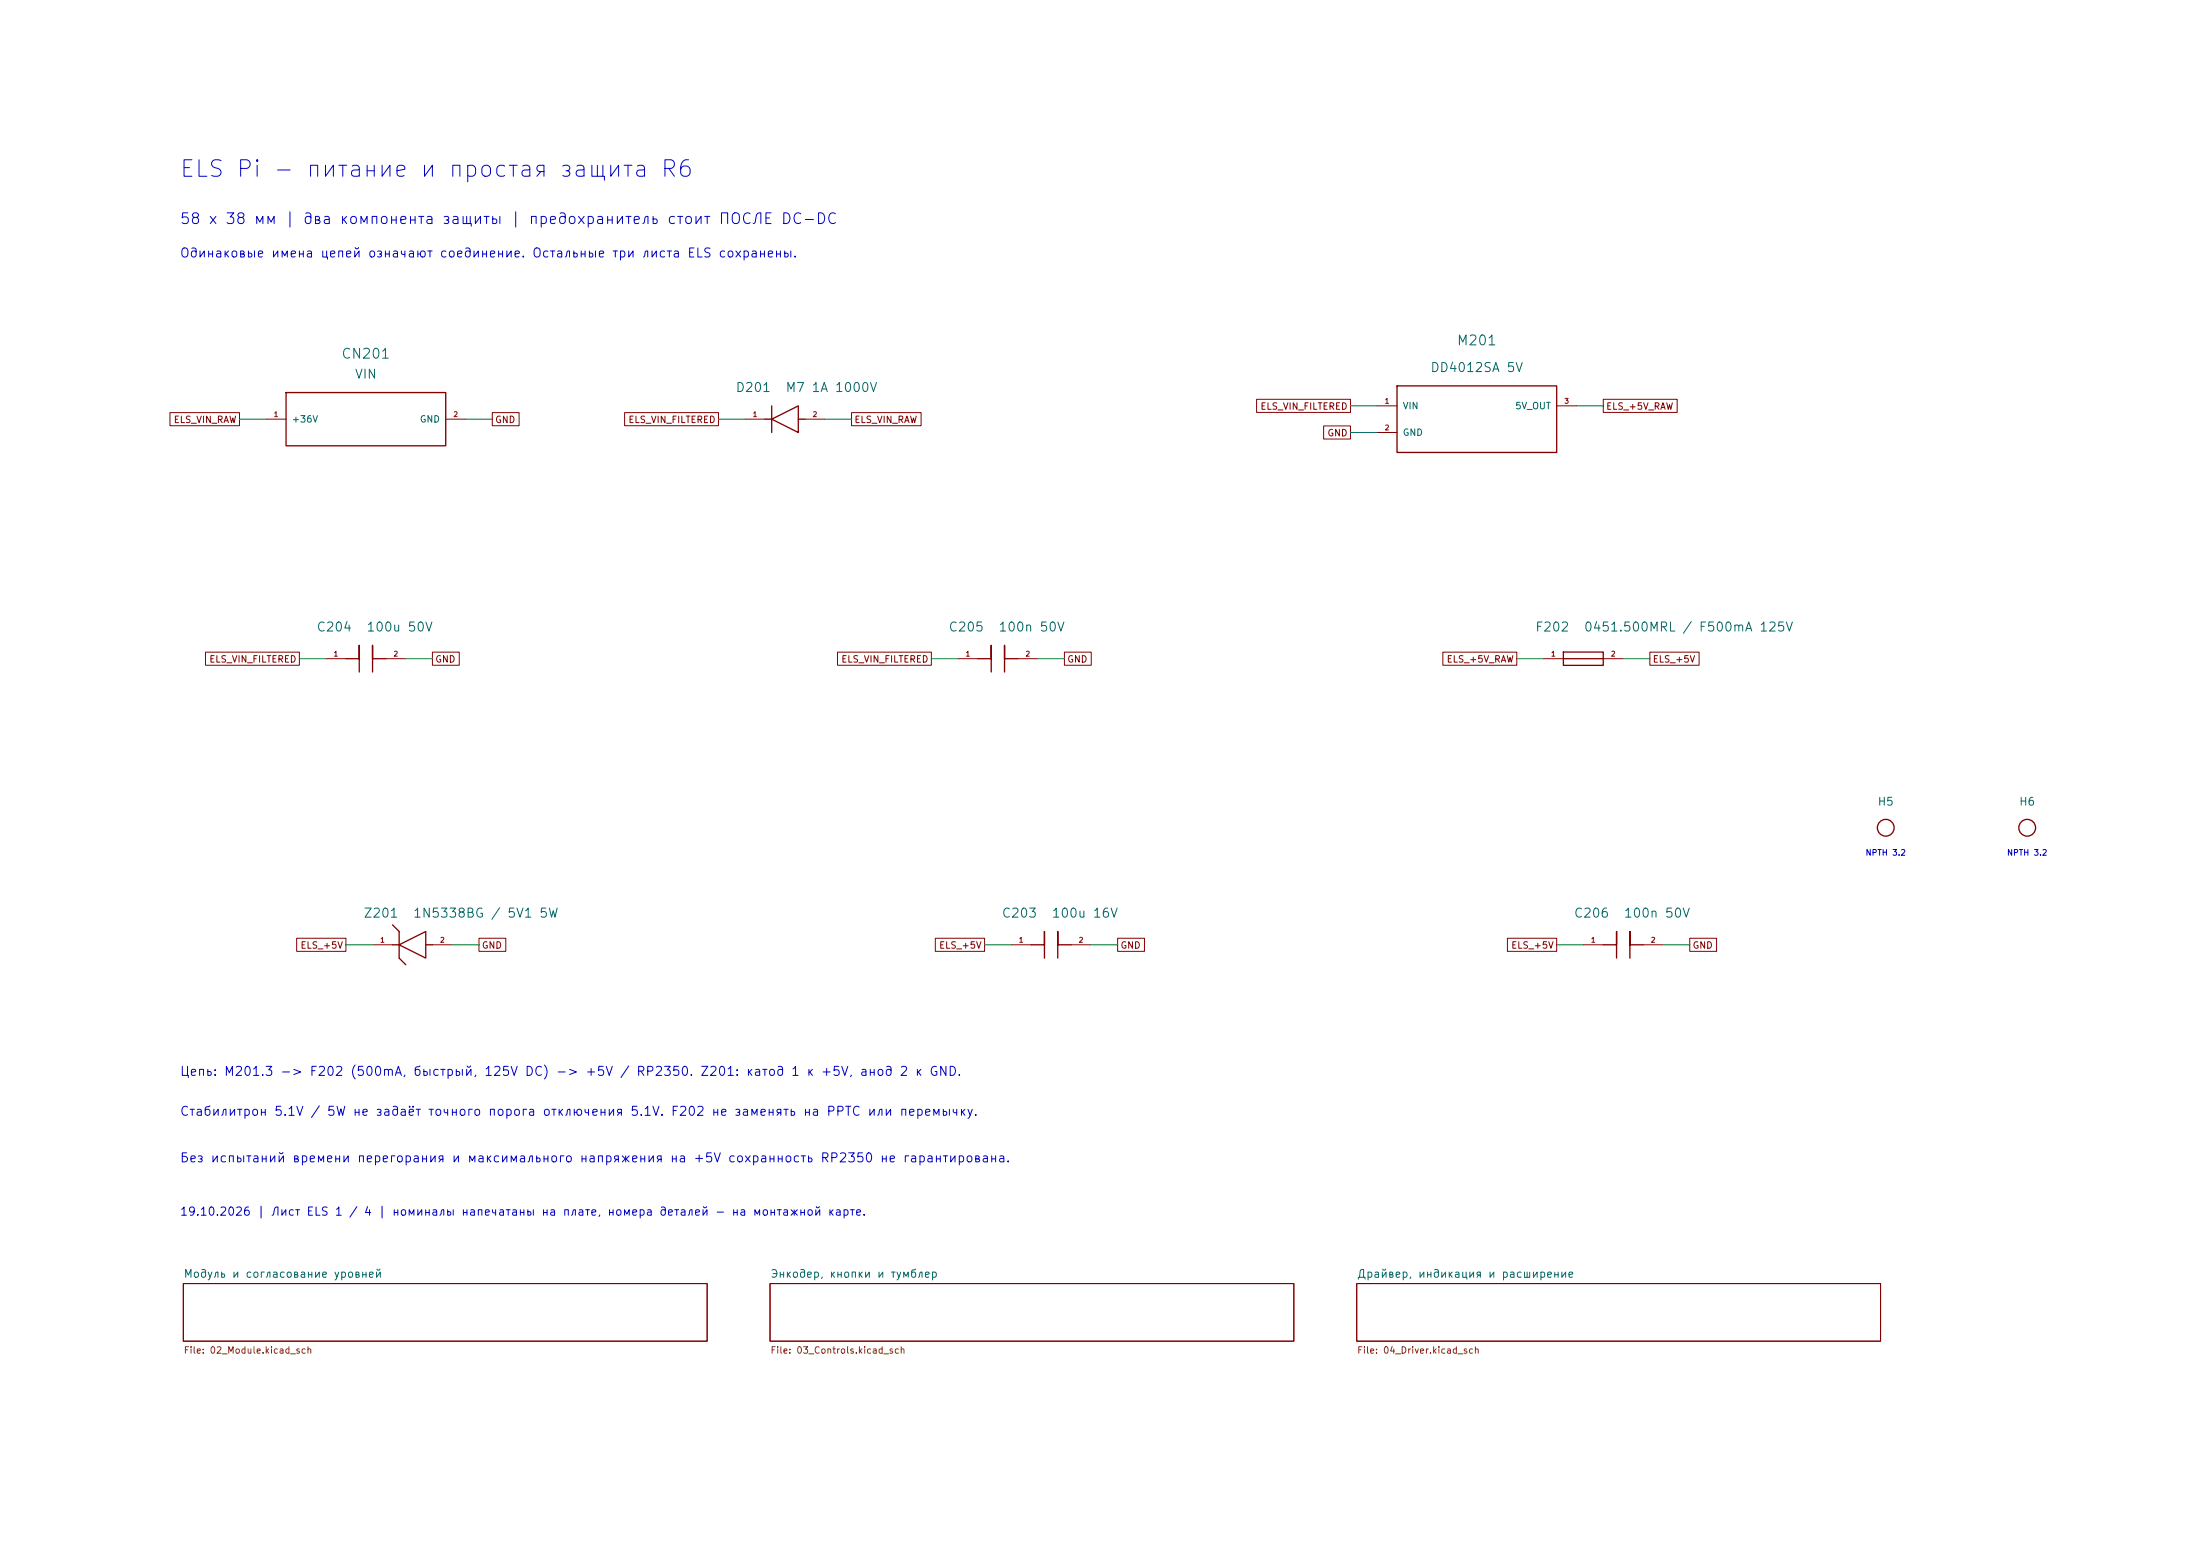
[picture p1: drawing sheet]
<svg xmlns="http://www.w3.org/2000/svg" width="420mm" height="297mm" viewBox="0 0 420 297" stroke-linecap="round" stroke-linejoin="round" font-family="sans-serif">
<path d="M35 245h100v11h-100zM147 245h100v11h-100zM259 245h100v11h-100z" fill="none" stroke="#840000" stroke-width=".2"/>
<g fill="none" stroke="#840000" stroke-width=".25">
<path d="M54.6 74.9h30.5v10.2h-30.5zM147.3 77.5v5.1M266.7 73.7h30.5v12.7h-30.5zM146 80h1.3M147.3 80l5.1-2.5v5.1zM152.4 80h1.3M66 125.7h2.6v-2.5v5.1M73.7 125.7h-2.6v-2.5v5.1M186.7 125.7h2.5v-2.5v5.1M194.3 125.7h-2.5v-2.5v5.1M298.4 124.5h7.7v2.5h-7.7zM298.4 125.7h7.7"/>
<path d="M74.9 176.5l1.3 1.3v5.1l1.3 1.3M74.9 180.3h1.3M76.2 180.3l5.1-2.5v5.1zM81.3 180.3h1.2M196.8 180.3h2.6v-2.5v5.1M204.5 180.3h-2.6v-2.5v5.1M306.1 180.3h2.5v-2.5v5.1M313.7 180.3h-2.6v-2.5v5.1"/>
<circle cx="360" cy="158" r="1.6"/>
<circle cx="387" cy="158" r="1.6"/>
</g>
<g fill="none" stroke="#840000" stroke-width=".19">
<path d="M32.4 78.8h13.3v2.5h-13.3zM94 78.8h5.1v2.5h-5.1zM119.2 78.8h18v2.5h-18zM162.6 78.8h13.2v2.5h-13.2zM239.9 76.2h17.9v2.5h-17.9zM262.9 77.5h3.8M297.2 77.5h3.8M306.1 76.2h14.1v2.5h-14.1zM50.8 80h3.8M85.1 80h3.8M142.2 80h3.8M153.7 80h3.8"/>
<path d="M252.7 81.3h5.1v2.5h-5.1zM262.9 82.6h3.8M39.2 124.5h17.9v2.5h-17.9zM62.2 125.7h3.8M73.7 125.7h3.8M82.5 124.5h5.2v2.5h-5.2zM159.9 124.5h17.9v2.5h-17.9zM182.9 125.7h3.8M194.3 125.7h3.8M203.2 124.5h5.1v2.5h-5.1zM275.4 124.5h14.2v2.5h-14.2zM294.6 125.7h3.8"/>
<path d="M306.1 125.7h3.8M315 124.5h9.4v2.5h-9.4zM56.6 179.1h9.4v2.5h-9.4zM91.4 179.1h5.2v2.5h-5.2zM178.6 179.1h9.4v2.5h-9.4zM213.4 179.1h5.1v2.5h-5.1zM287.8 179.1h9.4v2.5h-9.4zM322.6 179.1h5.1v2.5h-5.1zM71.1 180.3h3.8M82.5 180.3h3.9M193 180.3h3.8M204.5 180.3h3.8"/>
<path d="M302.3 180.3h3.8M313.7 180.3h3.8"/>
</g>
<g fill="none" stroke="#009600" stroke-width=".19">
<path d="M257.8 77.5h5.1M301 77.5h5.1M45.7 80h5.1M88.9 80h5.1M137.2 80h5M157.5 80h5.1M257.8 82.6h5.1M57.1 125.7h5.1M77.5 125.7h5M177.8 125.7h5.1M198.1 125.7h5.1M289.6 125.7h5"/>
<path d="M309.9 125.7h5.1M66 180.3h5.1M86.4 180.3h5M188 180.3h5M208.3 180.3h5.1M297.2 180.3h5.1M317.5 180.3h5.1"/>
</g>
<text font-size="3.2" fill="#0000c2" x="34.1" y="34.6">ELS Pi - питание и простая защита R6</text>
<text font-size="2" fill="#0000c2" x="34.2" y="43.3">58 x 38 мм | два компонента защиты | предохранитель стоит ПОСЛЕ DC-DC</text>
<g font-size="1.9" fill="#006464">
<text x="65" y="68.9">CN201</text>
<text x="278" y="66.4">M201</text>
</g>
<g font-size="1.7" fill="#0000c2">
<text x="34.2" y="49.6">Одинаковые имена цепей означают соединение. Остальные три листа ELS сохранены.</text>
<text x="34.2" y="205.8">Цепь: M201.3 -&gt; F202 (500mA, быстрый, 125V DC) -&gt; +5V / RP2350. Z201: катод 1 к +5V, анод 2 к GND.</text>
<text x="34.2" y="213.4">Стабилитрон 5.1V / 5W не задаёт точного порога отключения 5.1V. F202 не заменять на PPTC или перемычку.</text>
<text x="34.2" y="222.3">Без испытаний времени перегорания и максимального напряжения на +5V сохранность RP2350 не гарантирована.</text>
</g>
<g font-size="1.7" fill="#006464">
<text x="272.9" y="71.4">DD4012SA 5V</text>
<text x="67.6" y="72.7">VIN</text>
<text x="140.3" y="75.3">D201</text>
<text x="149.8" y="75.3">M7 1A 1000V</text>
<text x="60.3" y="121">C204</text>
<text x="69.8" y="121">100u 50V</text>
<text x="181" y="121">C205</text>
<text x="190.5" y="121">100n 50V</text>
<text x="293" y="121">F202</text>
<text x="302.2" y="121">0451.500MRL / F500mA 125V</text>
<text x="69.3" y="175.6">Z201</text>
<text x="78.7" y="175.6">1N5338BG / 5V1 5W</text>
<text x="191.1" y="175.6">C203</text>
<text x="200.6" y="175.6">100u 16V</text>
<text x="300.3" y="175.6">C206</text>
<text x="309.9" y="175.6">100n 50V</text>
</g>
<text font-size="1.6" fill="#0000c2" x="34.2" y="232.4">19.10.2026 | Лист ELS 1 / 4 | номиналы напечатаны на плате, номера деталей - на монтажной карте.</text>
<g font-size="1.5" fill="#006464">
<text x="358.3" y="154.1">H5</text>
<text x="385.3" y="154.1">H6</text>
<text x="35" y="244.3">Модуль и согласование уровней</text>
<text x="147" y="244.3">Энкодер, кнопки и тумблер</text>
<text x="259" y="244.3">Драйвер, индикация и расширение</text>
</g>
<g font-size="1.3" fill="#840000">
<text x="33.1" y="81">ELS_VIN_RAW</text>
<text x="94.4" y="81">GND</text>
<text x="119.9" y="81">ELS_VIN_FILTERED</text>
<text x="163" y="81">ELS_VIN_RAW</text>
<text x="240.5" y="78.5">ELS_VIN_FILTERED</text>
<text x="253.3" y="83.6">GND</text>
<text x="306.5" y="78.5">ELS_+5V_RAW</text>
<text x="39.8" y="126.8">ELS_VIN_FILTERED</text>
<text x="83" y="126.8">GND</text>
<text x="160.5" y="126.8">ELS_VIN_FILTERED</text>
<text x="203.6" y="126.8">GND</text>
<text x="276.1" y="126.8">ELS_+5V_RAW</text>
<text x="315.4" y="126.8">ELS_+5V</text>
<text x="57.3" y="181.4">ELS_+5V</text>
<text x="91.9" y="181.4">GND</text>
<text x="179.2" y="181.4">ELS_+5V</text>
<text x="213.8" y="181.4">GND</text>
<text x="288.4" y="181.4">ELS_+5V</text>
<text x="323" y="181.4">GND</text>
</g>
<g font-size="1.3" fill="#006464">
<text x="55.6" y="81">+36V</text>
<text x="80" y="81">GND</text>
<text x="267.7" y="78.4">VIN</text>
<text x="267.7" y="83.5">GND</text>
<text x="289.2" y="78.4">5V_OUT</text>
</g>
<g font-size="1.3" fill="#725600">
<text x="35" y="258.7">File: 02_Module.kicad_sch</text>
<text x="147" y="258.7">File: 03_Controls.kicad_sch</text>
<text x="259" y="258.7">File: 04_Driver.kicad_sch</text>
</g>
<g font-size="1.1" fill="#0000c2">
<text x="356" y="163.6">NPTH 3.2</text>
<text x="383" y="163.6">NPTH 3.2</text>
</g>
<g font-size="1" fill="#a90000">
<text x="264.2" y="77.3">1</text>
<text x="298.5" y="77.3">3</text>
<text x="52.2" y="79.8">1</text>
<text x="86.4" y="79.8">2</text>
<text x="143.6" y="79.8">1</text>
<text x="155" y="79.8">2</text>
<text x="264.2" y="82.4">2</text>
<text x="63.6" y="125.5">1</text>
<text x="75" y="125.5">2</text>
<text x="184.2" y="125.5">1</text>
<text x="195.7" y="125.5">2</text>
<text x="296" y="125.5">1</text>
<text x="307.4" y="125.5">2</text>
<text x="72.5" y="180.1">1</text>
<text x="83.9" y="180.1">2</text>
<text x="194.4" y="180.1">1</text>
<text x="205.8" y="180.1">2</text>
<text x="303.6" y="180.1">1</text>
<text x="315" y="180.1">2</text>
</g>
</svg>
